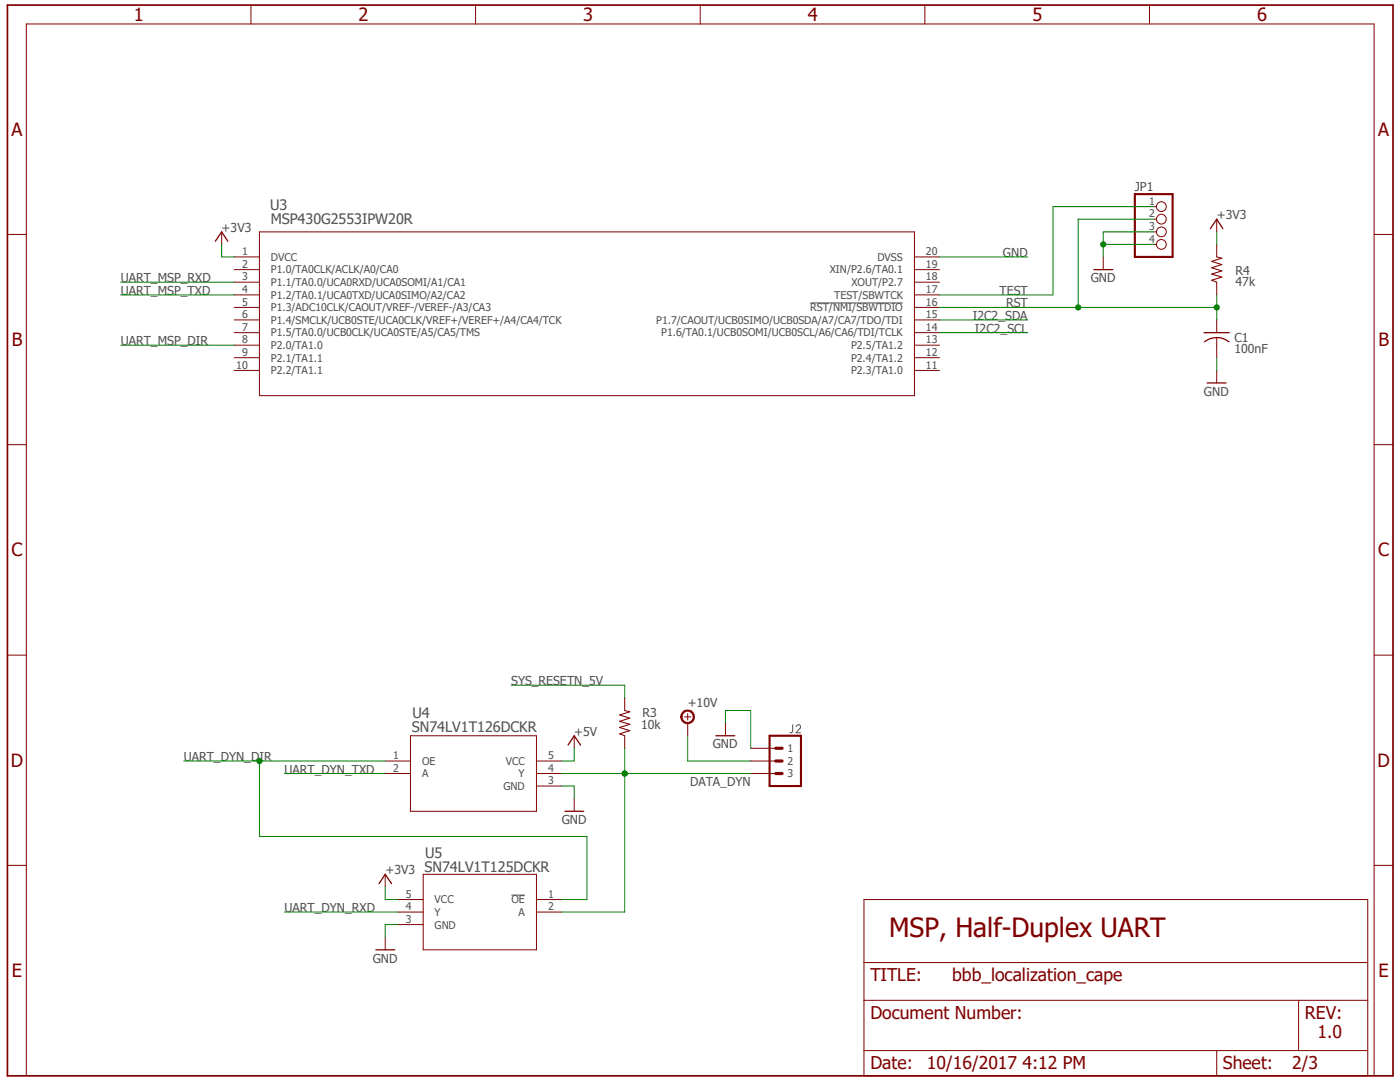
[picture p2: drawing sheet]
<svg xmlns="http://www.w3.org/2000/svg" width="279mm" height="216mm" viewBox="0 0 279 216" stroke-linecap="round" stroke-linejoin="round" font-family="sans-serif">
<path d="M1 .7l277.4 214.5M278.4 .7l-277.4 214.5" fill="none" stroke="#fff" stroke-width=".2"/>
<path d="M161.7 60.5h18.5M158.2 144.6v1.4l-.6 .2M158.9 145a.45 .45 0 0 1 .6-.4 .45 .45 0 0 1 .1 .7l-.7 .9h.9M102.1 178.6h2.6" fill="none" stroke="#505050" stroke-width=".2"/>
<g fill="none" stroke="#800000" stroke-width=".2">
<path d="M44.2 46.3v2.5M46.7 51.3h5.1M46.7 53.8h5.1M46.7 56.3h5.1M46.7 58.8h5.1M51.8 46.3h130.7v32.7h-130.7zM182.5 51.3h5M182.5 53.8h5M182.5 56.3h5M182.5 58.8h5M220.2 51.3v2.5M230.3 46.3h.5"/>
<path d="M230.3 41.2h.5M230.3 43.7h.5M230.3 48.8h.5M242.8 43.7v2.6M242.8 48.8v2.5M242.8 56.3v2.5M46.7 61.3h5.1M46.7 63.8h5.1M46.7 66.4h5.1M46.7 68.9h5.1M46.7 71.4h5.1M46.7 73.9h5.1"/>
<path d="M182.5 61.3h5M182.5 63.8h5M182.5 66.4h5M182.5 68.9h5M182.5 71.4h5M182.5 73.9h5M242.8 63.8v2.6M242.8 67.4v4M242.8 73.9v2.5M124.7 139.3v2.5M114.6 159.4v2.5M124.7 146.8v2.5"/>
<path d="M136.6 143h1.3M137.2 142.4v1.3M144.8 144.3v2.5M149.8 154.3h5M149.8 151.8h5M149.8 149.3h5"/>
<circle cx="231.8" cy="41.2" r=".98"/>
<circle cx="231.8" cy="46.3" r=".98"/>
<circle cx="231.8" cy="48.8" r=".98"/>
<circle cx="231.8" cy="43.7" r=".98"/>
</g>
<path d="M43 48.1l1.2-1.8 1.3 1.8M218.3 53.8h3.8M241.6 45.6l1.2-1.9 1.3 1.9M240.3 66.4h5M240.4 68.2a4 4 0 0 1 4.9 0M240.9 76.4h3.8M142.9 146.8h3.7M112.7 161.9h3.8" fill="none" stroke="#800000" stroke-width=".25"/>
<path d="M242.8 51.3l1 .2-2 .7 2 .6-2 .6 2 .7-2 .6 2 .6-2 .6 1 .4M124.7 141.8l1 .2-2 .7 2 .6-2 .6 2 .6-2 .7 2 .6-2 .6 1 .4" fill="none" stroke="#800000" stroke-width=".21"/>
<path d="M226.5 38.7h7.5v12.6h-7.5zM153.6 146.8h6.3v10h-6.3z" fill="none" stroke="#800000" stroke-width=".42"/>
<path d="M154.8 149.3h1.3M154.8 151.8h1.3M154.8 154.3h1.3" fill="none" stroke="#800000" stroke-width=".63"/>
<path d="M136.5 141.8a1.38 1.38 0 0 1 2 .7 1.38 1.38 0 0 1-1 1.9 1.38 1.38 0 0 1-1.7-1.4h.3a1.13 1.13 0 0 1 1.5-1.1 1.13 1.13 0 0 1 .4 1.9 1.13 1.13 0 0 1-1.8-.4l-.1-.4h-.3l.1-.4z" fill-rule="evenodd" fill="#800000"/>
<g fill="none" stroke="#800000" stroke-width=".2">
<path d="M50.1 1v3.8M94.9 1v3.8M139.7 1v3.8M184.6 1v3.8M229.4 1v3.8M1.5 46.8h3.7M274.2 46.8h3.8M1.5 88.7h3.7M274.2 88.7h3.8M1.5 130.7h3.7M274.2 130.7h3.8M76.9 151.8h5"/>
<path d="M76.9 154.3h5M81.9 146.8h25.2v15.1h-25.2zM107.1 151.8h5M107.1 154.3h5M107.1 156.8h5M114.6 146.8v2.5M136.2 142.2a1.37 1.37 0 0 1 2.2 .1 1.37 1.37 0 0 1-.8 2.1 1.37 1.37 0 0 1-1.8-1.4h.3a1.13 1.13 0 0 1 1.5-1.1 1.13 1.13 0 0 1 .4 1.9 1.13 1.13 0 0 1-1.8-.4l-.1-.4h-.3zM137.2 144.3v2.5M1.5 172.7h3.7M76.9 174.5v2.5M79.4 179.5h5.1M84.5 174.5h22.6v15h-22.6z"/>
<path d="M107.1 179.5h5M172.4 179.5h100.6v35.2h-100.6zM274.2 172.7h3.8M76.9 187v2.5M79.4 182h5.1M79.4 184.5h5.1M107.1 182h5M172.4 199.6h100.6M172.4 192.1h100.6M259.2 199.6v10M5.2 214.7v-209.9h269v209.9M172.4 209.6h100.6"/>
<path d="M242.8 209.6v5.1"/>
</g>
<path d="M113.4 148.7l1.2-1.9 1.3 1.9M75.6 176.3l1.3-1.8 1.2 1.8M75 189.5h3.8" fill="none" stroke="#800000" stroke-width=".25"/>
<path d="M1.5 1h276.5v213.7h-276.5z" fill="none" stroke="#800000" stroke-width=".34"/>
<path d="M44.2 48.8v2.5h2.5M187.5 51.3h17.6M220.2 48.8h10.1M230.3 46.3h-10.1v5M242.8 46.3v2.5M242.8 71.4v2.5M76.9 177v2.5h2.5" fill="none" stroke="#008000" stroke-width=".2"/>
<circle cx="220.2" cy="48.8" r=".51" fill="#008000"/>
<g fill="none" stroke="#008000" stroke-width=".2">
<path d="M230.3 41.2h-20.2v17.6h-22.6M242.8 58.8v2.5h-55.3M112.1 156.8h2.5v2.6M144.8 144.3v-2.5h5v7.5M79.4 184.5h-2.5v2.5"/>
<circle cx="220.2" cy="48.8" r=".51"/>
</g>
<circle cx="242.8" cy="61.3" r=".51" fill="#008000"/>
<g fill="none" stroke="#008000" stroke-width=".2">
<path d="M215.2 43.7v17.6M242.8 61.3v2.5"/>
<circle cx="242.8" cy="61.3" r=".51"/>
</g>
<circle cx="215.2" cy="61.3" r=".51" fill="#008000"/>
<g fill="none" stroke="#008000" stroke-width=".2">
<path d="M24.1 56.3h22.6M24.1 58.8h22.6M215.2 43.7h15.1M187.5 63.8h17.6M187.5 66.4h17.6M36.7 151.8h40.2M51.8 151.8v15.1h65.3v12.6h-5M114.6 149.3v2.5h-2.5"/>
<circle cx="215.2" cy="61.3" r=".51"/>
</g>
<circle cx="51.8" cy="151.8" r=".51" fill="#008000"/>
<g fill="none" stroke="#008000" stroke-width=".2">
<path d="M112.1 154.3h37.7M124.7 149.3v32.7h-12.6"/>
<circle cx="51.8" cy="151.8" r=".51"/>
</g>
<circle cx="124.7" cy="154.3" r=".51" fill="#008000"/>
<circle cx="124.7" cy="154.3" r=".51" fill="none" stroke="#008000" stroke-width=".2"/>
<circle cx="124.7" cy="154.3" r=".51" fill="#008000"/>
<g fill="none" stroke="#008000" stroke-width=".2">
<path d="M24.1 68.9h22.6M102 136.7h22.7v2.6M56.8 154.3h20.1M137.2 146.8v5h12.6M56.8 182h22.6"/>
<circle cx="124.7" cy="154.3" r=".51"/>
</g>
<text font-size="5.3" fill="#800000" x="177.5" y="187">MSP, Half-Duplex UART</text>
<g font-size="3.6" fill="#800000">
<text x="26.7" y="4.1">1</text>
<text x="71.5" y="4.1">2</text>
<text x="116.4" y="4.1">3</text>
<text x="161.2" y="4.1">4</text>
<text x="206" y="4.1">5</text>
<text x="250.9" y="4.1">6</text>
<text x="2.3" y="27.1">A</text>
<text x="275" y="27.1">A</text>
<text x="2.3" y="69">B</text>
<text x="275.1" y="69">B</text>
<text x="2.3" y="111">C</text>
<text x="275" y="111">C</text>
<text x="2.2" y="153">D</text>
<text x="274.9" y="153">D</text>
<text x="2.4" y="194.9">E</text>
<text x="275.1" y="194.9">E</text>
</g>
<g font-size="3.5" fill="#800000">
<text x="173.7" y="195.8">TITLE:</text>
<text x="190" y="195.8">bbb_localization_cape</text>
<text x="173.7" y="203.4">Document Number:</text>
<text x="260.4" y="203.4">REV:</text>
<text x="262.9" y="207.1">1.0</text>
<text x="173.7" y="213.4">Date:</text>
<text x="185" y="213.4">10/16/2017 4:12 PM</text>
<text x="244.1" y="213.4">Sheet:</text>
<text x="257.9" y="213.4">2/3</text>
</g>
<g font-size="2.9" fill="#505050">
<text x="53.9" y="42">U3</text>
<text x="54" y="44.8">MSP430G2553IPW20R</text>
<text x="82.3" y="143.3">U4</text>
<text x="82.2" y="146.1">SN74LV1T126DCKR</text>
<text x="84.7" y="174">SN74LV1T125DCKR</text>
<text x="84.8" y="171.2">U5</text>
</g>
<g font-size="2.5" fill="#505050">
<text x="226.5" y="38.1">JP1</text>
<text x="44.2" y="46.3">+3V3</text>
<text x="242.8" y="43.7">+3V3</text>
<text x="200.2" y="51.3">GND</text>
<text x="24.1" y="56.3">UART_MSP_RXD</text>
<text x="24.1" y="58.8">UART_MSP_TXD</text>
<text x="199.5" y="58.8">TEST</text>
<text x="217.7" y="56.3">GND</text>
<text x="246.6" y="57.1">47k</text>
<text x="246.6" y="54.8">R4</text>
<text x="194.1" y="63.8">I2C2_SDA</text>
<text x="200.8" y="61.3">RST</text>
<text x="24.1" y="68.9">UART_MSP_DIR</text>
<text x="194.6" y="66.4">I2C2_SCL</text>
<text x="246.3" y="70.5">100nF</text>
<text x="246.3" y="68.2">C1</text>
<text x="240.3" y="79">GND</text>
<text x="102" y="136.7">SYS_RESETN_5V</text>
<text x="128.2" y="143">R3</text>
<text x="137.2" y="141.1">+10V</text>
<text x="114.6" y="146.8">+5V</text>
<text x="127.9" y="145.5">10k</text>
<text x="142.2" y="149.3">GND</text>
<text x="36.7" y="151.9">UART_DYN_DIR</text>
<text x="56.8" y="154.3">UART_DYN_TXD</text>
<text x="137.7" y="156.8">DATA_DYN</text>
<text x="112.1" y="164.4">GND</text>
<text x="76.9" y="174.5">+3V3</text>
<text x="56.8" y="182">UART_DYN_RXD</text>
<text x="74.4" y="192.1">GND</text>
</g>
<g font-size="2.1" fill="#505050">
<text x="229.3" y="40.9">1</text>
<text x="229.3" y="43.4">2</text>
<text x="229.3" y="45.9">3</text>
<text x="48.3" y="50.9">1</text>
<text x="48.3" y="53.5">2</text>
<text x="54.1" y="52">DVCC</text>
<text x="175.1" y="52.1">DVSS</text>
<text x="184.8" y="53.5">19</text>
<text x="184.8" y="50.9">20</text>
<text x="229.3" y="48.4">4</text>
<text x="48.3" y="56">3</text>
<text x="48.3" y="58.5">4</text>
<text x="54.1" y="54.6">P1.0/TA0CLK/ACLK/A0/CA0</text>
<text x="54.1" y="57.1">P1.1/TA0.0/UCA0RXD/UCA0SOMI/A1/CA1</text>
<text x="54.1" y="59.6">P1.2/TA0.1/UCA0TXD/UCA0SIMO/A2/CA2</text>
<text x="165.6" y="54.6">XIN/P2.6/TA0.1</text>
<text x="166.5" y="59.6">TEST/SBWTCK</text>
<text x="169.9" y="57.1">XOUT/P2.7</text>
<text x="184.8" y="58.5">17</text>
<text x="184.8" y="56">18</text>
<text x="48.3" y="61">5</text>
<text x="48.3" y="63.5">6</text>
<text x="48.3" y="66">7</text>
<text x="54.1" y="62.1">P1.3/ADC10CLK/CAOUT/VREF-/VEREF-/A3/CA3</text>
<text x="54.1" y="64.6">P1.4/SMCLK/UCB0STE/UCA0CLK/VREF+/VEREF+/A4/CA4/TCK</text>
<text x="131" y="64.6">P1.7/CAOUT/UCB0SIMO/UCB0SDA/A7/CA7/TDO/TDI</text>
<text x="161.7" y="62.1">RST/NMI/SBWTDIO</text>
<text x="184.8" y="66">14</text>
<text x="184.8" y="63.5">15</text>
<text x="184.8" y="61">16</text>
<text x="48.3" y="68.5">8</text>
<text x="48.3" y="71">9</text>
<text x="54.1" y="67.1">P1.5/TA0.0/UCB0CLK/UCA0STE/A5/CA5/TMS</text>
<text x="54.1" y="69.6">P2.0/TA1.0</text>
<text x="132" y="67.1">P1.6/TA0.1/UCB0SOMI/UCB0SCL/A6/CA6/TDI/TCLK</text>
<text x="169.8" y="69.6">P2.5/TA1.2</text>
<text x="184.8" y="71">12</text>
<text x="184.8" y="68.5">13</text>
<text x="47.2" y="73.6">10</text>
<text x="54.1" y="72.1">P2.1/TA1.1</text>
<text x="54.1" y="74.7">P2.2/TA1.1</text>
<text x="169.8" y="74.7">P2.3/TA1.0</text>
<text x="169.8" y="72.2">P2.4/TA1.2</text>
<text x="184.8" y="73.6">11</text>
<text x="78.5" y="151.5">1</text>
<text x="78.5" y="154">2</text>
<text x="84.2" y="152.6">OE</text>
<text x="84.2" y="155.1">A</text>
<text x="100.9" y="152.6">VCC</text>
<text x="103.5" y="155.1">Y</text>
<text x="109.4" y="154">4</text>
<text x="109.4" y="151.5">5</text>
<text x="157.1" y="155.1">3</text>
<text x="157.1" y="152.6">2</text>
<text x="157.1" y="150.1">1</text>
<text x="100.5" y="157.6">GND</text>
<text x="109.4" y="156.5">3</text>
<text x="81" y="179.1">5</text>
<text x="109.4" y="179.1">1</text>
<text x="81" y="184.1">3</text>
<text x="81" y="181.7">4</text>
<text x="86.7" y="185.3">GND</text>
<text x="86.7" y="182.8">Y</text>
<text x="86.7" y="180.3">VCC</text>
<text x="102.1" y="180.3">OE</text>
<text x="103.5" y="182.8">A</text>
<text x="109.4" y="181.7">2</text>
</g>
</svg>
